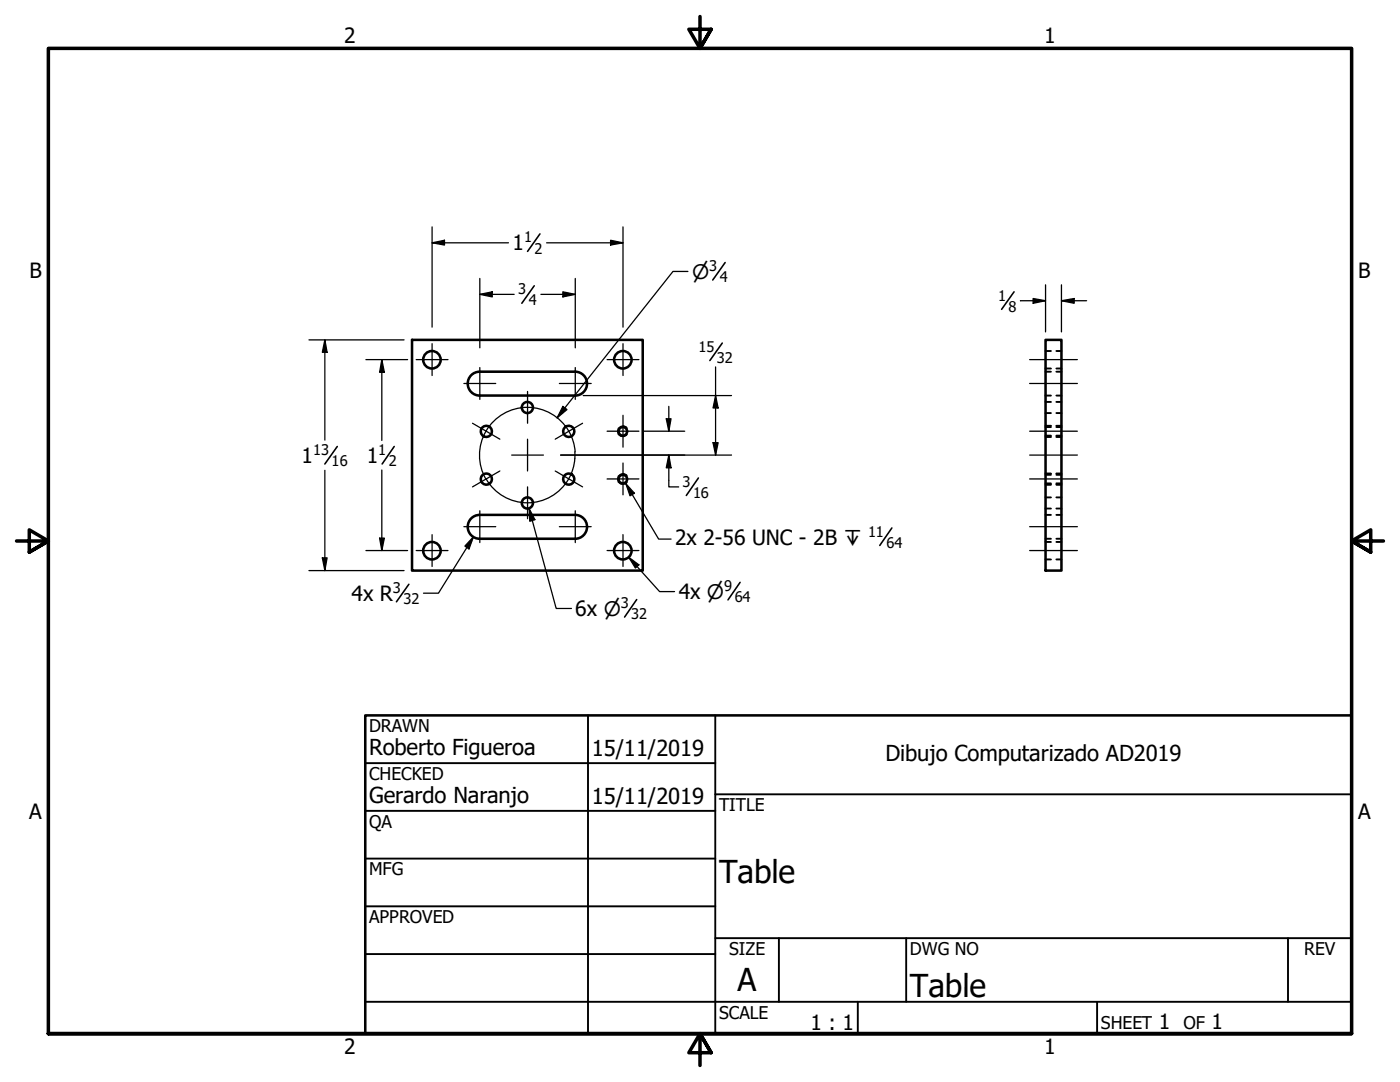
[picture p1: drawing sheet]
<svg xmlns="http://www.w3.org/2000/svg" width="279mm" height="216mm" viewBox="0 0 279 216" stroke-linecap="round" stroke-linejoin="round" font-family="sans-serif">
<!-- layer: Oculta fina (ANSI) -->
<path d="M125.2 85.5l-.2-.3a1.08 1.08 0 0 0-1.5 .1 1.08 1.08 0 0 0 0 1.5 1.08 1.08 0 0 0 1.5 .1l.2-.2M125.2 95l-.2-.3a1.08 1.08 0 0 0-1.5 .1 1.08 1.08 0 0 0 0 1.5 1.08 1.08 0 0 0 1.5 .1l.2-.2M208.7 87.2h1M208.7 85h1M208.7 96.7h1M208.7 94.5h1M210.8 87.2h1M210.8 85h1M210.8 96.7h1M210.8 94.5h1" fill="none" stroke="#000" stroke-width=".25"/>
<!-- layer: Visible (ANSI) -->
<g fill="none" stroke="#000" stroke-width=".51">
<path d="M82.2 67.8h46.1v46.1h-46.1zM114.8 74.2a2.38 2.38 0 0 1 2.4 2.3 2.38 2.38 0 0 1-2.4 2.4M114.8 74.2h-19.1a2.38 2.38 0 0 0-2.4 2.3 2.38 2.38 0 0 0 2.4 2.4h19.1M208.7 67.8h3.1v46.1h-3.1zM114.8 102.7a2.38 2.38 0 0 1 2.4 2.4 2.38 2.38 0 0 1-2.4 2.4M114.8 102.7h-19.1a2.38 2.38 0 0 0-2.4 2.4 2.38 2.38 0 0 0 2.4 2.4h19.1"/>
<circle cx="86.2" cy="71.8" r="1.75"/>
<circle cx="124.3" cy="71.8" r="1.75"/>
<circle cx="97.1" cy="95.6" r="1.11"/>
<circle cx="97.1" cy="86.1" r="1.11"/>
<circle cx="105.3" cy="81.3" r="1.11"/>
<circle cx="113.5" cy="95.6" r="1.11"/>
<circle cx="113.5" cy="86.1" r="1.11"/>
<circle cx="124.3" cy="86.1" r=".86"/>
<circle cx="124.3" cy="95.6" r=".86"/>
<circle cx="86.2" cy="109.9" r="1.75"/>
<circle cx="105.3" cy="100.4" r="1.11"/>
<circle cx="124.3" cy="109.9" r="1.75"/>
</g>
<!-- layer: Oculto (ANSI) -->
<g fill="none" stroke="#000" stroke-width=".38">
<path d="M208.7 74.2h1M208.7 78.9h1M208.7 70h1M208.7 73.5h1M210.8 74.2h1M210.8 78.9h1M210.8 70h1M210.8 73.5h1M208.7 86.9h1M208.7 85.2h1M208.7 96.5h1M208.7 94.7h1"/>
<path d="M208.7 87.2h1M208.7 85h1M208.7 96.7h1M208.7 94.5h1M208.7 99.3h1M208.7 82.4h1M208.7 80.2h1M210.8 86.9h1M210.8 85.2h1M210.8 96.5h1M210.8 94.7h1M210.8 87.2h1"/>
<path d="M210.8 85h1M210.8 96.7h1M210.8 94.5h1M210.8 99.3h1M210.8 82.4h1M210.8 80.2h1M208.7 107.5h1M208.7 102.7h1M208.7 108.1h1M208.7 111.6h1M208.7 101.5h1M210.8 107.5h1"/>
<path d="M210.8 102.7h1M210.8 108.1h1M210.8 111.6h1M210.8 101.5h1"/>
</g>
<!-- layer: Borde (ANSI) -->
<path d="M139.7 3.3v6.4l-2.2-3.9h4.4l-2.2 3.9 2.2-3.9M3.3 107.9h6.4l-3.9-2.2v4.5l3.9-2.3-3.9 2.3M276.1 107.9h-6.4l3.9-2.2v4.5l-3.9-2.3 3.9 2.3M9.7 206.2v-196.5h260v196.5h-260h260M141.9 210.1l-2.2-3.9 2.2 3.9h-4.4l2.2-3.9v6.4" fill="none" stroke="#000" stroke-width=".7"/>
<g fill="none" stroke="#000" stroke-width=".38">
<path d="M72.9 152.3h69.8M117.3 142.7v63.5M142.7 158.5h127M142.7 142.7v63.5M72.9 161.8h69.8M72.9 171.3h69.8M72.9 199.9h196.8M72.9 180.8h69.8M72.9 190.4h69.8M142.7 187.2h127M155.4 187.2v12.7M171.2 199.9v6.3"/>
<path d="M180.8 187.2v12.7M218.9 199.9v6.3M257 187.2v12.7"/>
</g>
<path d="M72.9 142.7h196.8v63.5h-196.8z" fill="none" stroke="#000" stroke-width=".51"/>
<!-- layer: Marca de centro (ANSI) -->
<g fill="none" stroke="#000" stroke-width=".25">
<path d="M83.1 71.8h6.3M86.2 68.6v6.3M92.6 76.5h6.3M95.8 73.3v6.4M105.3 78.1v6.4M111.6 76.5h6.4M114.8 73.3v6.4M121.2 71.8h6.3M124.3 68.6v6.3M94.3 84.5l5.5 3.1M99.8 94l-5.5 3.2M102.1 90.8h6.4"/>
<path d="M105.3 87.6v6.4M105.3 97.2v6.3M110.8 94l5.5 3.2M116.3 84.5l-5.5 3.1M121.2 95.6h6.3M121.2 86h6.3M124.3 92.4v6.3M124.3 82.9v6.3M83.1 109.9h6.3M86.2 106.7v6.3M92.6 105.1h6.3M95.8 101.9v6.4"/>
<path d="M111.6 105.1h6.4M114.8 101.9v6.4M121.2 109.9h6.3M124.3 106.7v6.3"/>
</g>
<!-- layer: Eje (ANSI) -->
<path d="M205.5 71.8h9.5M205.5 76.5h9.5M114.7 90.2a9.5 9.5 0 0 1-6.7 9.7 9.5 9.5 0 0 1-11-4.3M114.8 90.2a9.6 9.6 0 0 0-12.4-8.5 9.6 9.6 0 0 0-5.4 13.9M205.5 90.8h9.5M205.5 86h9.5M205.5 95.6h9.5M205.5 109.9h9.5M205.5 105.1h9.5" fill="none" stroke="#000" stroke-width=".25"/>
<!-- layer: Cota (ANSI) -->
<path d="M106.6 57l-2.5 3.5M107.8 46.7l-2.5 3.5M144.7 52.4l-2.5 3.5M202.4 58.2l-2.5 3.5M144.1 68.5l-2.4 3.4M67.3 89.1l-2.5 3.5M78.7 89.1l-2.4 3.5M139.4 95.4l-2.4 3.5M81.6 116.6l-2.5 3.5M127.1 119.6l-2.4 3.5M147.7 116.2l-2.4 3.5" fill="none" stroke="#000" stroke-width=".32"/>
<g fill="none" stroke="#000" stroke-width=".25">
<path d="M86.2 48.5l2.5-.6v1zM86.2 48.5h15.3M86.2 45.3v20M95.8 58.7l2.4-.5v1zM95.8 58.7h6.8M95.8 55.6v13.8M107.9 58.7h6.9M109.1 48.5h15.2M112.3 58.2l2.5 .5-2.5 .5zM114.8 55.6v13.8M121.9 47.9l2.4 .6-2.4 .4zM124.3 45.3v20"/>
<path d="M137.3 54.2h-3l-23.1 29.2M206.2 59.6l2.5 .4-2.5 .5zM208.7 56.8v9.4M211.8 56.8v9.4M61.7 67.8h18.9M64.8 67.8l.5 2.5h-1zM64.8 67.8v20M73 71.8h8.3M76.2 71.8l.5 2.5h-.9zM76.2 71.8v16.1M116.4 78.9h29.6M142.8 78.9l.5 2.5h-1z"/>
<path d="M142.8 73.2v17.6M203.6 60h5.1M211.8 60l2.6-.4v.9zM211.8 60h5.1M64.8 93.9v20M76.2 93.8v16.1M111.9 90.8h34.1M112.3 81.1l.9 .6-2 1.7zM128.3 86h8.4M133 83.6h.9l-.4 2.4zM133.5 90.8l.4 2.5h-.9zM133.5 90.8v6.4h1.9"/>
<path d="M133.5 81.1v4.9M142.3 88.3h1l-.5 2.5zM61.7 113.9h18.9M64.3 111.3h1l-.5 2.6zM73 109.9h8.3M75.8 107.4h.9l-.5 2.5zM94.5 107.1l-.9 2.4-.8-.5zM94.5 107.1l-7 11.3h-3M105.6 101.5l1.1 2.2-1 .3zM105.6 101.5l5.4 19.9h3M125.5 111.2l2 1.5-.7 .6zM125.5 111.2l6.1 6.8h3"/>
</g>
<g fill="#000">
<path d="M86.2 48.5l2.5-.6v1z" fill-rule="evenodd"/>
<path d="M95.8 58.7l2.4-.5v1z" fill-rule="evenodd"/>
<path d="M112.3 58.2l2.5 .5-2.5 .5z" fill-rule="evenodd"/>
<path d="M121.9 47.9l2.4 .6-2.4 .4z" fill-rule="evenodd"/>
<path d="M211.8 60l2.6-.4v.9z" fill-rule="evenodd"/>
<path d="M64.8 67.8l.5 2.5h-1z" fill-rule="evenodd"/>
<path d="M76.2 71.8l.5 2.5h-.9z" fill-rule="evenodd"/>
<path d="M206.2 59.6l2.5 .4-2.5 .5z" fill-rule="evenodd"/>
<path d="M112.3 81.1l.9 .6-2 1.7z" fill-rule="evenodd"/>
<path d="M133 83.6h.9l-.4 2.4z" fill-rule="evenodd"/>
<path d="M133.5 90.8l.4 2.5h-.9z" fill-rule="evenodd"/>
<path d="M142.3 88.3h1l-.5 2.5z" fill-rule="evenodd"/>
<path d="M142.8 78.9l.5 2.5h-1z" fill-rule="evenodd"/>
<path d="M64.3 111.3h1l-.5 2.6z" fill-rule="evenodd"/>
<path d="M75.8 107.4h.9l-.5 2.5z" fill-rule="evenodd"/>
<path d="M94.5 107.1l-.9 2.4-.8-.5z" fill-rule="evenodd"/>
<path d="M105.6 101.5l1.1 2.2-1 .3z" fill-rule="evenodd"/>
<path d="M125.5 111.2l2 1.5-.7 .6z" fill-rule="evenodd"/>
</g>
<path d="M178 105.3l-2.4 3.5" fill="none" stroke="#000" stroke-width=".32"/>
<path d="M124.9 96.5l1.7 1.9-.9 .5zM124.9 96.5l6.5 11.1h2.5" fill="none" stroke="#000" stroke-width=".25"/>
<path d="M124.9 96.5l1.7 1.9-.9 .5z" fill-rule="evenodd" fill="#000"/>
<g font-size="6.3">
<text x="143.5" y="176.3">Table</text>
<text x="147.2" y="197.7">A</text>
<text x="181.6" y="199">Table</text>
</g>
<g font-size="4.4">
<text x="73.7" y="150.6">Roberto Figueroa</text>
<text x="118.1" y="150.8">15/11/2019</text>
<text x="176.7" y="151.8">Dibujo Computarizado AD2019</text>
<text x="73.7" y="160.1">Gerardo Naranjo</text>
<text x="118.1" y="160.3">15/11/2019</text>
</g>
<g font-size="4.2">
<text x="68.7" y="8.6">2</text>
<text x="208.4" y="8.6">1</text>
<text x="102.3" y="49.9">1</text>
<text x="5.9" y="55.5">B</text>
<text x="271.1" y="55.5">B</text>
<text x="60.2" y="92.3">1</text>
<text x="73.2" y="92.3">1</text>
<text x="134.7" y="108.6">2x 2-56 UNC - 2B ↧</text>
<text x="70.2" y="119.9">4x R</text>
<text x="135.4" y="119.5">4x ⌀</text>
<text x="114.8" y="122.9">6x ⌀</text>
<text x="5.8" y="163.4">A</text>
<text x="271" y="163.4">A</text>
<text x="161.7" y="205.5">1 : 1</text>
<text x="231.3" y="205.4">1</text>
<text x="241.8" y="205.4">1</text>
<text x="68.7" y="210.3">2</text>
<text x="208.4" y="210.3">1</text>
</g>
<text font-size="4" x="138.1" y="55.6">⌀</text>
<g font-size="3.5">
<text x="73.7" y="146">DRAWN</text>
<text x="73.7" y="155.6">CHECKED</text>
<text x="143.5" y="161.8">TITLE</text>
<text x="73.7" y="165.2">QA</text>
<text x="73.7" y="174.7">MFG</text>
<text x="73.7" y="184.2">APPROVED</text>
<text x="145.5" y="190.6">SIZE</text>
<text x="181.6" y="190.6">DWG NO</text>
<text x="260.3" y="190.5">REV</text>
<text x="143.5" y="203.3">SCALE</text>
<text x="219.7" y="205.4">SHEET</text>
<text x="236.2" y="205.4">OF</text>
</g>
<g font-size="2.9">
<text x="104.6" y="48.4">1</text>
<text x="106.7" y="50.6">2</text>
<text x="103.4" y="58.7">3</text>
<text x="141.5" y="54.1">3</text>
<text x="143.6" y="56.3">4</text>
<text x="105.5" y="60.9">4</text>
<text x="199.2" y="60">1</text>
<text x="201.3" y="62.2">8</text>
<text x="139.4" y="70.2">15</text>
<text x="143.1" y="72.4">32</text>
<text x="62.5" y="90.8">13</text>
<text x="66.2" y="93">16</text>
<text x="75.5" y="90.8">1</text>
<text x="77.6" y="93">2</text>
<text x="136.2" y="97.1">3</text>
<text x="138.3" y="99.3">16</text>
<text x="173.2" y="107.1">11</text>
<text x="176.9" y="109.3">64</text>
<text x="78.4" y="118.3">3</text>
<text x="144.5" y="118">9</text>
<text x="80.5" y="120.5">32</text>
<text x="123.9" y="121.3">3</text>
<text x="126" y="123.6">32</text>
<text x="146.6" y="120.1">64</text>
</g>
</svg>
